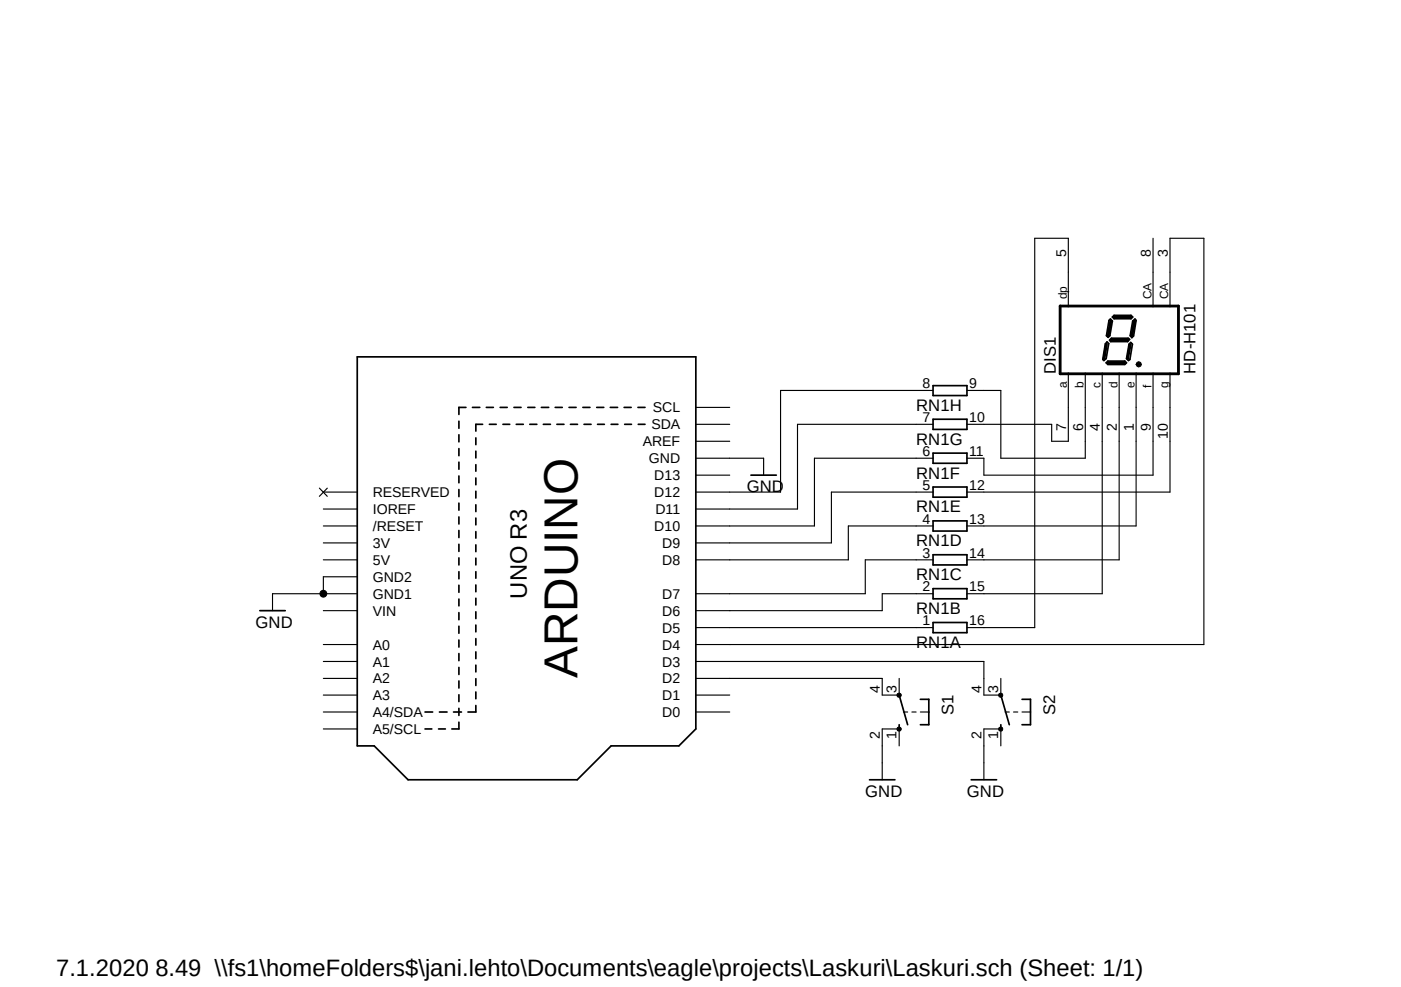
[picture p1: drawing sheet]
<svg xmlns="http://www.w3.org/2000/svg" width="210mm" height="148mm" viewBox="0 0 210 148" stroke-linecap="round" stroke-linejoin="round" font-family="sans-serif">
<path d="M37.7 31.4l142.9 88.7M180.6 31.4l-142.9 88.7" fill="none" stroke="#fff" stroke-width=".15"/>
<g fill="none" stroke="#000" stroke-width=".25">
<path d="M53.6 53.5h50.7v55.8l-2.5 2.5h-10.2l-5.1 5.1h-25.3l-5.1-5.1h-2.5zM139.9 57.8h5v1.5h-5zM165.8 54.4l.3-.3h2.5l.3 .3-.3 .3h-2.5zM165.9 51.3l.3 .2-.4 2.3-.3 .3-.2-.2 .4-2.3zM166.5 47.8l.3 .3-.4 2.2-.3 .3-.2-.3 .3-2.3zM166.6 50.7h2.5l.2 .2-.3 .3h-2.5l-.2-.2zM166.8 47.5l.2-.2h2.5l.3 .2-.3 .3h-2.5zM169.2 51.6l.3-.2 .3 .2-.4 2.3-.2 .2-.3-.3zM169.8 48.1l.3-.3 .2 .2-.4 2.4-.2 .2-.3-.3zM68.8 63.2v1M68.8 65.2v1.1M68.8 67.3v1"/>
<path d="M68.8 69.3v1.1M68.8 71.4v1M68.8 73.4v1.1M68.8 75.4v1.1M68.8 77.5v1.1M68.8 79.5v1.1M69.8 61.1h-1v1M70.8 61.1h1.1M71.3 65.7v1M71.3 67.6v1.1M71.3 69.7v1M71.3 71.7v1"/>
<path d="M71.3 73.7v1M71.3 75.7v1M71.3 77.7v1M71.3 79.7v1M72.3 63.6h-1v1M72.9 61.1h1.1M73.4 63.6h1M75 61.1h1M75.4 63.6h1M77 61.1h1.1M77.4 63.6h1M79.1 61.1h1.1"/>
<path d="M79.4 63.6h1.1M81.2 61.1h1.1M81.4 63.6h1.1M83.2 61.1h1.1M83.5 63.6h1M85.3 61.1h1.1M85.5 63.6h1.1M87.4 61.1h1M87.5 63.6h1.1M89.5 61.1h1M89.6 63.6h1M91.5 61.1h1.1"/>
<path d="M91.6 63.6h1M93.6 61.1h1M93.6 63.6h1.1M95.6 61.1h1.1M95.7 63.6h1M112.6 71.2h3.8M139.9 62.9h5v1.5h-5zM139.9 67.9h5v1.6h-5zM139.9 73h5v1.5h-5zM139.9 78.1h5v1.5h-5zM38.9 91.6h3.9M68.8 81.6v1.1"/>
<path d="M68.8 83.7v1M68.8 85.7v1.1M68.8 87.8v1M68.8 89.8v1M68.8 91.9v1M68.8 93.9v1.1M68.8 96v1M68.8 98v1.1M71.3 81.7v1M71.3 83.7v1M71.3 85.7v1M71.3 87.7v1"/>
<path d="M71.3 89.7v1M71.3 91.7v1.1M71.3 93.7v1M71.3 95.8v.9M71.3 97.7v1.1M71.3 99.7v1.1M139.9 93.3h5v1.6h-5zM139.9 83.2h5v1.5h-5zM139.9 88.3h5v1.5h-5zM63.7 109.3h1M63.7 106.8h1.2M65.7 109.3h1.1"/>
<path d="M65.9 106.8h1.1M68 106.8h1.2M68.8 100.1v1M68.8 102.1v1.1M68.8 104.2v1M68.8 106.2v1.1M68.8 108.3v1h-1.1M71.3 101.8v1M71.3 103.8v1M71.3 105.8v1h-1.2M130.3 116.9h3.9M134.8 108.7v.6"/>
<path d="M134.8 104.2l1.3 4.5M138 104.9h1.2v3.8h-1.2M145.6 116.9h3.8M150 108.7v.6M150 104.2l1.3 4.5M153.2 104.9h1.3v3.8h-1.3"/>
</g>
<g fill="none" stroke="#000" stroke-width=".17">
<path d="M172.8 35.7v10.3M139.9 58.5h-22.9v15.3h-12.7M160.1 46v-10.3h-5v58.4h-10.2M160.1 55.9v10.3h-2.5v-2.6h-12.7M162.7 55.9v12.8h-12.7v-10.2h-5.1M165.2 55.9v33.1h-20.3M167.8 55.9v28h-22.9M170.3 55.9v23h-25.4M172.8 55.9v15.3h-25.3v-2.5h-2.6M175.4 46v-10.3h5.1v60.9h-76.2M175.4 55.9v17.9h-30.5M47.9 73.2l1.2 1.2"/>
<path d="M48.5 78.9h5.1M48.5 76.3h5.1M48.5 73.8h5.1M49.1 73.2l-1.2 1.2M104.3 71.2h5.1M104.3 68.7h10.2v2.5M104.3 66.2h5.1M104.3 61.1h5.1M104.3 63.6h5.1M139.9 78.9h-12.7v5h-22.9M139.9 73.8h-15.3v7.6h-20.3M139.9 68.7h-17.8v10.2h-17.8"/>
<path d="M139.9 63.6h-20.4v12.7h-15.2M48.5 99.2h5.1M48.5 96.6h5.1M48.5 91.6h5.1M48.5 83.9h5.1M48.5 81.4h5.1M53.6 89h-12.7v2.6M53.6 86.5h-5.1v2.5M104.3 99.2h43.2v5h2.5v-2.5M104.3 94.1h35.6M139.9 89h-7.7v2.6h-27.9M139.9 83.9h-10.2v5.1h-25.4"/>
<path d="M48.5 106.8h5.1M48.5 104.2h5.1M48.5 101.7h5.1M48.5 109.3h5.1M104.3 106.8h5.1M104.3 104.2h5.1M104.3 101.7h27.9v2.5h2.6v-2.5M134.8 111.8v-2.5h-2.6v7.6M135.4 106.8h.7M136.7 106.8h.6M138 106.8h1.2M150 111.8v-2.5h-2.5v7.6"/>
<path d="M150.7 106.8h.6M151.9 106.8h.7M153.2 106.8h1.3"/>
</g>
<path d="M170.6 54.7h.2" fill="none" stroke="#000" stroke-width=".34"/>
<path d="M158.9 45.9h17.8v10.1h-17.8zM165.9 51.6l-.4 2.3M166.1 54.4h2.4M166.5 48.2l-.4 2.1M166.5 51h2.5M167 47.5h2.5M169.4 51.7l-.4 2.1M170.1 48.2l-.4 2.1" fill="none" stroke="#000" stroke-width=".42"/>
<g fill="#000">
<path d="M170.4 54.4l.3-.2 .3 .2 .1 .3-.1 .2-.3 .1-.3-.1-.1-.2h.3l.1-.2 .1 .2h-.1h-.4z" fill-rule="evenodd"/>
<path d="M134.5 104l.3-.1 .2 .1 .1 .2-.1 .3-.2 .1-.3-.1v-.3z" fill-rule="evenodd"/>
<path d="M134.5 109.1l.3-.1 .2 .1 .1 .2-.1 .3h-.2h-.3v-.3z" fill-rule="evenodd"/>
<path d="M149.8 104l.2-.1 .2 .1 .1 .2-.1 .3-.2 .1-.2-.1-.1-.3z" fill-rule="evenodd"/>
<path d="M149.8 109.1l.2-.1 .2 .1 .1 .2-.1 .3h-.2h-.2l-.1-.3z" fill-rule="evenodd"/>
<circle cx="48.5" cy="89" r=".51"/>
</g>
<g fill="none" stroke="#000" stroke-width=".15">
<path d="M170.4 54.4l.3-.2 .3 .2 .1 .3-.1 .2-.3 .1-.3-.1-.1-.2h.3l.1-.2 .1 .2h-.1h-.4zM134.5 104l.3-.1 .2 .1 .1 .2-.1 .3-.2 .1-.3-.1v-.3zM134.5 109.1l.3-.1 .2 .1 .1 .2-.1 .3h-.2h-.3v-.3zM149.8 104l.2-.1 .2 .1 .1 .2-.1 .3-.2 .1-.2-.1-.1-.3zM149.8 109.1l.2-.1 .2 .1 .1 .2-.1 .3h-.2h-.2l-.1-.3z"/>
<circle cx="48.5" cy="89" r=".51"/>
</g>
<text font-size="7.2" x="86.6" y="101.7" transform="rotate(-90 86.6 101.7)">ARDUINO</text>
<g font-size="3.6">
<text x="79" y="89.8" transform="rotate(-90 79 89.8)">UNO R3</text>
<text x="8.4" y="146.4">7.1.2020 8.49 \\fs1\homeFolders$\jani.lehto\Documents\eagle\projects\Laskuri\Laskuri.sch (Sheet: 1/1)</text>
</g>
<g font-size="2.5">
<text x="158.3" y="56.1" transform="rotate(-90 158.3 56.1)">DIS1</text>
<text x="179.2" y="56.1" transform="rotate(-90 179.2 56.1)">HD-H101</text>
<text x="137.3" y="61.6">RN1H</text>
<text x="137.3" y="71.8">RN1F</text>
<text x="137.3" y="66.7">RN1G</text>
<text x="111.9" y="73.8">GND</text>
<text x="137.3" y="76.8">RN1E</text>
<text x="137.3" y="81.9">RN1D</text>
<text x="137.3" y="87">RN1C</text>
<text x="38.3" y="94.1">GND</text>
<text x="137.3" y="92.1">RN1B</text>
<text x="137.3" y="97.2">RN1A</text>
<text x="142.9" y="107.3" transform="rotate(-90 142.9 107.3)">S1</text>
<text x="158.2" y="107.3" transform="rotate(-90 158.2 107.3)">S2</text>
<text x="129.7" y="119.5">GND</text>
<text x="144.9" y="119.5">GND</text>
</g>
<g font-size="2.1">
<text x="159.8" y="38.5" transform="rotate(-90 159.8 38.5)">5</text>
<text x="172.5" y="38.5" transform="rotate(-90 172.5 38.5)">8</text>
<text x="175" y="38.5" transform="rotate(-90 175 38.5)">3</text>
<text x="138.3" y="58.2">8</text>
<text x="145.3" y="58.2">9</text>
<text x="97.7" y="64.4">SDA</text>
<text x="97.9" y="61.8">SCL</text>
<text x="138.3" y="63.3">7</text>
<text x="145.3" y="63.3">10</text>
<text x="159.8" y="64.6" transform="rotate(-90 159.8 64.6)">7</text>
<text x="162.3" y="64.6" transform="rotate(-90 162.3 64.6)">6</text>
<text x="164.9" y="64.6" transform="rotate(-90 164.9 64.6)">4</text>
<text x="167.4" y="64.6" transform="rotate(-90 167.4 64.6)">2</text>
<text x="170" y="64.6" transform="rotate(-90 170 64.6)">1</text>
<text x="172.5" y="64.6" transform="rotate(-90 172.5 64.6)">9</text>
<text x="175" y="65.8" transform="rotate(-90 175 65.8)">10</text>
<text x="96.4" y="66.9">AREF</text>
<text x="97.3" y="69.5">GND</text>
<text x="138.3" y="68.4">6</text>
<text x="145.3" y="68.4">11</text>
<text x="55.9" y="77.1">IOREF</text>
<text x="55.9" y="74.5">RESERVED</text>
<text x="98.1" y="74.5">D12</text>
<text x="98.1" y="72">D13</text>
<text x="98.3" y="77.1">D11</text>
<text x="138.3" y="73.4">5</text>
<text x="145.3" y="73.4">12</text>
<text x="55.9" y="82.2">3V</text>
<text x="55.9" y="79.6">/RESET</text>
<text x="98.1" y="79.6">D10</text>
<text x="99.3" y="82.2">D9</text>
<text x="138.3" y="83.6">3</text>
<text x="138.3" y="78.5">4</text>
<text x="145.3" y="83.6">14</text>
<text x="145.3" y="78.5">13</text>
<text x="55.9" y="89.8">GND1</text>
<text x="55.9" y="87.2">GND2</text>
<text x="55.9" y="84.7">5V</text>
<text x="99.3" y="89.8">D7</text>
<text x="99.3" y="84.7">D8</text>
<text x="138.3" y="88.6">2</text>
<text x="145.3" y="88.6">15</text>
<text x="55.9" y="92.3">VIN</text>
<text x="99.3" y="94.9">D5</text>
<text x="99.3" y="92.3">D6</text>
<text x="138.3" y="93.7">1</text>
<text x="145.3" y="93.7">16</text>
<text x="55.9" y="99.9">A1</text>
<text x="55.9" y="97.4">A0</text>
<text x="99.3" y="99.9">D3</text>
<text x="99.3" y="97.4">D4</text>
<text x="55.9" y="107.5">A4/SDA</text>
<text x="55.9" y="105">A3</text>
<text x="55.9" y="102.5">A2</text>
<text x="99.3" y="107.5">D0</text>
<text x="99.3" y="105">D1</text>
<text x="99.3" y="102.5">D2</text>
<text x="131.9" y="103.9" transform="rotate(-90 131.9 103.9)">4</text>
<text x="134.4" y="103.9" transform="rotate(-90 134.4 103.9)">3</text>
<text x="147.1" y="103.9" transform="rotate(-90 147.1 103.9)">4</text>
<text x="149.6" y="103.9" transform="rotate(-90 149.6 103.9)">3</text>
<text x="55.9" y="110.1">A5/SCL</text>
<text x="131.9" y="110.9" transform="rotate(-90 131.9 110.9)">2</text>
<text x="134.4" y="110.9" transform="rotate(-90 134.4 110.9)">1</text>
<text x="147.1" y="110.9" transform="rotate(-90 147.1 110.9)">2</text>
<text x="149.6" y="110.9" transform="rotate(-90 149.6 110.9)">1</text>
</g>
<g font-size="1.8">
<text x="159.9" y="44.9" transform="rotate(-90 159.9 44.9)">dp</text>
<text x="172.6" y="44.9" transform="rotate(-90 172.6 44.9)">CA</text>
<text x="175.1" y="44.9" transform="rotate(-90 175.1 44.9)">CA</text>
<text x="159.9" y="58.2" transform="rotate(-90 159.9 58.2)">a</text>
<text x="162.4" y="58.2" transform="rotate(-90 162.4 58.2)">b</text>
<text x="165" y="58.2" transform="rotate(-90 165 58.2)">c</text>
<text x="167.5" y="58.2" transform="rotate(-90 167.5 58.2)">d</text>
<text x="170.1" y="58.2" transform="rotate(-90 170.1 58.2)">e</text>
<text x="172.6" y="58.2" transform="rotate(-90 172.6 58.2)">f</text>
<text x="175.1" y="58.2" transform="rotate(-90 175.1 58.2)">g</text>
</g>
</svg>
